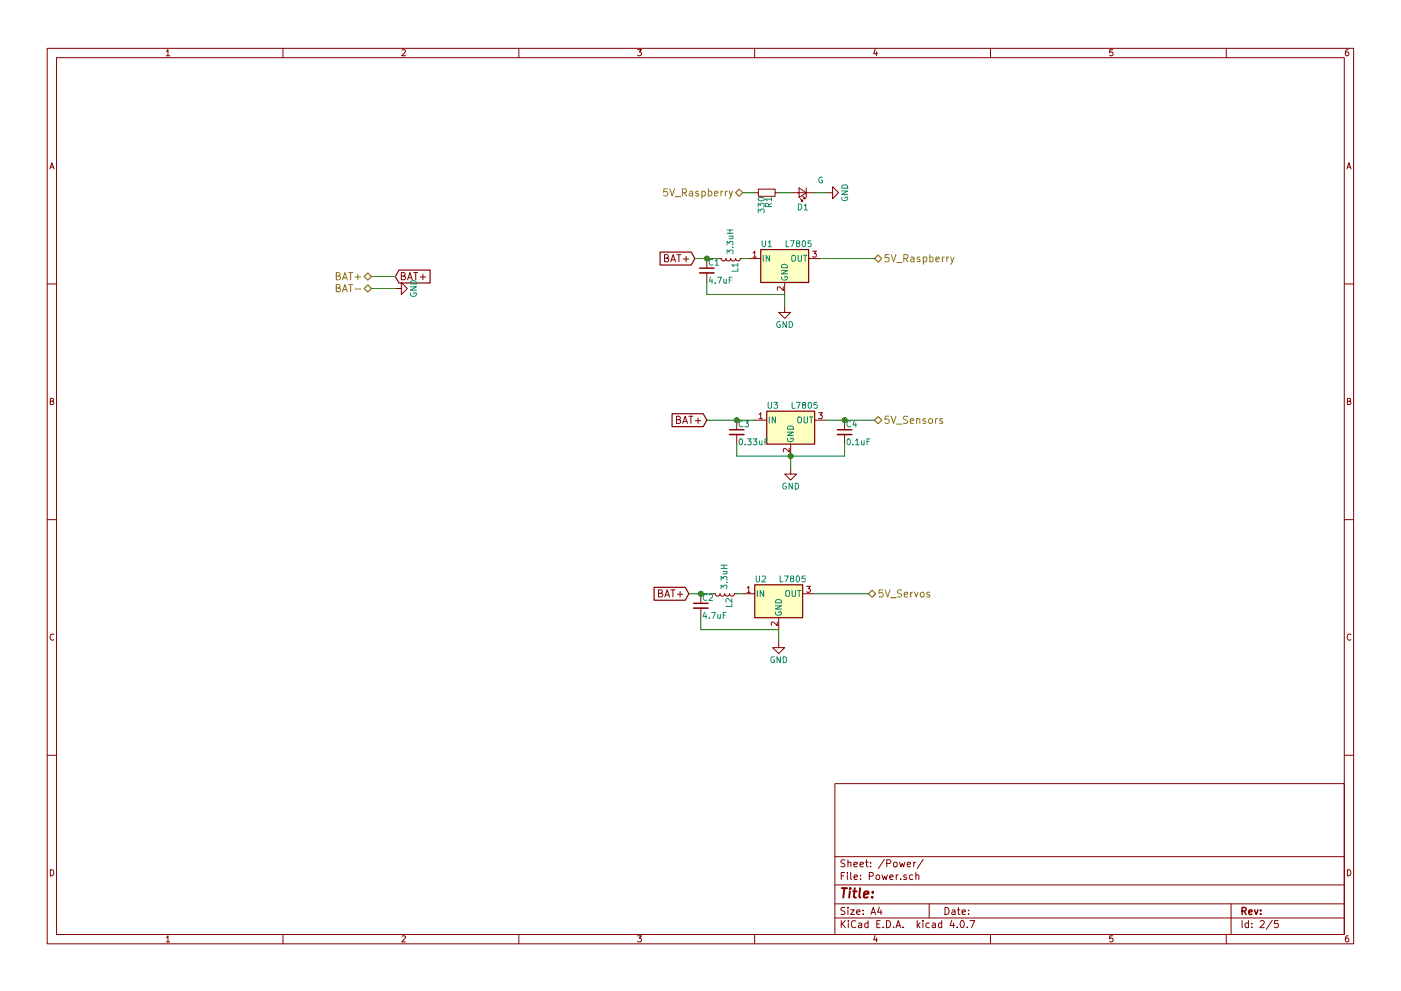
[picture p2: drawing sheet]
EESchema Schematic File Version 2
LIBS:power
LIBS:device
LIBS:switches
LIBS:relays
LIBS:motors
LIBS:transistors
LIBS:conn
LIBS:linear
LIBS:regul
LIBS:74xx
LIBS:cmos4000
LIBS:adc-dac
LIBS:memory
LIBS:xilinx
LIBS:microcontrollers
LIBS:dsp
LIBS:microchip
LIBS:analog_switches
LIBS:motorola
LIBS:texas
LIBS:intel
LIBS:audio
LIBS:interface
LIBS:digital-audio
LIBS:philips
LIBS:display
LIBS:cypress
LIBS:siliconi
LIBS:opto
LIBS:atmel
LIBS:contrib
LIBS:valves
LIBS:sailboatLib
LIBS:ftdi
LIBS:dc-dc
LIBS:SailboatMainBoard-cache
EELAYER 25 0
EELAYER END
$Descr A4 11693 8268
encoding utf-8
Sheet 2 5
Title ""
Date ""
Rev ""
Comp ""
Comment1 ""
Comment2 ""
Comment3 ""
Comment4 ""
$EndDescr
Text GLabel 3300 2300 2    60   Input ~ 0
BAT+
Wire Wire Line
	3100 2300 3300 2300
$Comp
L GND #PWR02
U 1 1
P 3300 2400
F 0 "#PWR02" H 3300 2150 50  0001 C CNN
F 1 "GND" H 3300 2250 50  0000 C CNN
F 2 "" H 3300 2400 50  0001 C CNN
F 3 "" H 3300 2400 50  0001 C CNN
	1    3300 2400
	0    -1   -1   0   
$EndComp
Text HLabel 3100 2300 0    60   BiDi ~ 0
BAT+
Text HLabel 3100 2400 0    60   BiDi ~ 0
BAT-
$Comp
L GND #PWR03
U 1 1
P 6900 1600
F 0 "#PWR03" H 6900 1350 50  0001 C CNN
F 1 "GND" H 6900 1450 50  0000 C CNN
F 2 "" H 6900 1600 50  0001 C CNN
F 3 "" H 6900 1600 50  0001 C CNN
	1    6900 1600
	0    -1   -1   0   
$EndComp
$Comp
L R_Small R1
U 1 1
P 6400 1600
F 0 "R1" H 6430 1620 50  0000 L CNN
F 1 "330" H 6430 1560 50  0000 L CNN
F 2 "Resistors_THT:R_Axial_DIN0204_L3.6mm_D1.6mm_P7.62mm_Horizontal" H 6400 1600 50  0001 C CNN
F 3 "" H 6400 1600 50  0001 C CNN
	1    6400 1600
	0    1    1    0   
$EndComp
$Comp
L LED_Small D1
U 1 1
P 6700 1600
F 0 "D1" H 6650 1725 50  0000 L CNN
F 1 "G" H 6525 1500 50  0000 L CNN
F 2 "LEDs:LED_D3.0mm" V 6700 1600 50  0001 C CNN
F 3 "" V 6700 1600 50  0001 C CNN
	1    6700 1600
	-1   0    0    1   
$EndComp
Wire Wire Line
	6900 1600 6800 1600
Wire Wire Line
	6600 1600 6500 1600
Wire Wire Line
	6300 1600 6200 1600
Text GLabel 5800 2150 0    60   Input ~ 0
BAT+
$Comp
L GND #PWR04
U 1 1
P 6550 2550
F 0 "#PWR04" H 6550 2300 50  0001 C CNN
F 1 "GND" H 6550 2400 50  0000 C CNN
F 2 "" H 6550 2550 50  0001 C CNN
F 3 "" H 6550 2550 50  0001 C CNN
	1    6550 2550
	1    0    0    -1  
$EndComp
Text HLabel 7300 2150 2    60   BiDi ~ 0
5V_Raspberry
$Comp
L L7805 U1
U 1 1
P 6550 2150
F 0 "U1" H 6400 2275 50  0000 C CNN
F 1 "L7805" H 6550 2275 50  0000 L CNN
F 2 "TO_SOT_Packages_THT:TO-220-3_Vertical" H 6575 2000 50  0001 L CIN
F 3 "" H 6550 2100 50  0001 C CNN
	1    6550 2150
	1    0    0    -1  
$EndComp
Wire Wire Line
	6550 2450 6550 2550
$Comp
L L_Small L1
U 1 1
P 6100 2150
F 0 "L1" H 6130 2190 50  0000 L CNN
F 1 "3.3uH" H 5850 2150 50  0000 L CNN
F 2 "Inductors_THT:L_Axial_L5.3mm_D2.2mm_P7.62mm_Horizontal_Vishay_IM-1" H 6100 2150 50  0001 C CNN
F 3 "" H 6100 2150 50  0001 C CNN
	1    6100 2150
	0    1    1    0   
$EndComp
Wire Wire Line
	6250 2150 6200 2150
Wire Wire Line
	5800 2150 6000 2150
Wire Wire Line
	5900 2350 5900 2450
Wire Wire Line
	5900 2450 6550 2450
Connection ~ 5900 2150
Text GLabel 5750 4950 0    60   Input ~ 0
BAT+
$Comp
L GND #PWR05
U 1 1
P 6500 5350
F 0 "#PWR05" H 6500 5100 50  0001 C CNN
F 1 "GND" H 6500 5200 50  0000 C CNN
F 2 "" H 6500 5350 50  0001 C CNN
F 3 "" H 6500 5350 50  0001 C CNN
	1    6500 5350
	1    0    0    -1  
$EndComp
Text HLabel 7250 4950 2    60   BiDi ~ 0
5V_Servos
$Comp
L L7805 U2
U 1 1
P 6500 4950
F 0 "U2" H 6350 5075 50  0000 C CNN
F 1 "L7805" H 6500 5075 50  0000 L CNN
F 2 "TO_SOT_Packages_THT:TO-220-3_Vertical" H 6525 4800 50  0001 L CIN
F 3 "" H 6500 4900 50  0001 C CNN
	1    6500 4950
	1    0    0    -1  
$EndComp
Wire Wire Line
	6500 5250 6500 5350
$Comp
L L_Small L2
U 1 1
P 6050 4950
F 0 "L2" H 6080 4990 50  0000 L CNN
F 1 "3.3uH" H 5800 4950 50  0000 L CNN
F 2 "Inductors_THT:L_Axial_L5.3mm_D2.2mm_P7.62mm_Horizontal_Vishay_IM-1" H 6050 4950 50  0001 C CNN
F 3 "" H 6050 4950 50  0001 C CNN
	1    6050 4950
	0    1    1    0   
$EndComp
Wire Wire Line
	6200 4950 6150 4950
Wire Wire Line
	5750 4950 5950 4950
Wire Wire Line
	5850 5150 5850 5250
Wire Wire Line
	5850 5250 6500 5250
Connection ~ 5850 4950
Wire Wire Line
	7300 2150 6850 2150
Wire Wire Line
	7250 4950 6800 4950
$Comp
L L7805 U3
U 1 1
P 6600 3500
F 0 "U3" H 6450 3625 50  0000 C CNN
F 1 "L7805" H 6600 3625 50  0000 L CNN
F 2 "TO_SOT_Packages_THT:TO-220-3_Vertical" H 6625 3350 50  0001 L CIN
F 3 "" H 6600 3450 50  0001 C CNN
	1    6600 3500
	1    0    0    -1  
$EndComp
$Comp
L GND #PWR06
U 1 1
P 6600 3900
F 0 "#PWR06" H 6600 3650 50  0001 C CNN
F 1 "GND" H 6600 3750 50  0000 C CNN
F 2 "" H 6600 3900 50  0001 C CNN
F 3 "" H 6600 3900 50  0001 C CNN
	1    6600 3900
	1    0    0    -1  
$EndComp
$Comp
L C_Small C3
U 1 1
P 6150 3600
F 0 "C3" H 6160 3670 50  0000 L CNN
F 1 "0.33uF" H 6160 3520 50  0000 L CNN
F 2 "Capacitors_THT:C_Rect_L7.0mm_W3.5mm_P5.00mm" H 6150 3600 50  0001 C CNN
F 3 "" H 6150 3600 50  0001 C CNN
	1    6150 3600
	1    0    0    -1  
$EndComp
$Comp
L C_Small C4
U 1 1
P 7050 3600
F 0 "C4" H 7060 3670 50  0000 L CNN
F 1 "0.1uF" H 7060 3520 50  0000 L CNN
F 2 "Capacitors_THT:C_Rect_L7.0mm_W3.5mm_P5.00mm" H 7050 3600 50  0001 C CNN
F 3 "" H 7050 3600 50  0001 C CNN
	1    7050 3600
	1    0    0    -1  
$EndComp
Wire Wire Line
	5900 3500 6300 3500
Connection ~ 6150 3500
Wire Wire Line
	6150 3700 6150 3800
Wire Wire Line
	6150 3800 7050 3800
Wire Wire Line
	7050 3800 7050 3700
Connection ~ 6600 3800
Wire Wire Line
	6900 3500 7300 3500
Wire Wire Line
	6600 3900 6600 3800
Text GLabel 5900 3500 0    60   Input ~ 0
BAT+
Text HLabel 7300 3500 2    60   BiDi ~ 0
5V_Sensors
Connection ~ 7050 3500
Wire Wire Line
	3300 2400 3100 2400
Text HLabel 6200 1600 0    60   BiDi ~ 0
5V_Raspberry
$Comp
L C_Small C2
U 1 1
P 5850 5050
F 0 "C2" H 5860 5120 50  0000 L CNN
F 1 "4.7uF" H 5860 4970 50  0000 L CNN
F 2 "Capacitors_THT:C_Rect_L7.0mm_W2.0mm_P5.00mm" H 5850 5050 50  0001 C CNN
F 3 "" H 5850 5050 50  0001 C CNN
	1    5850 5050
	1    0    0    -1  
$EndComp
$Comp
L C_Small C1
U 1 1
P 5900 2250
F 0 "C1" H 5910 2320 50  0000 L CNN
F 1 "4.7uF" H 5910 2170 50  0000 L CNN
F 2 "Capacitors_THT:C_Rect_L7.0mm_W2.0mm_P5.00mm" H 5900 2250 50  0001 C CNN
F 3 "" H 5900 2250 50  0001 C CNN
	1    5900 2250
	1    0    0    -1  
$EndComp
$EndSCHEMATC
